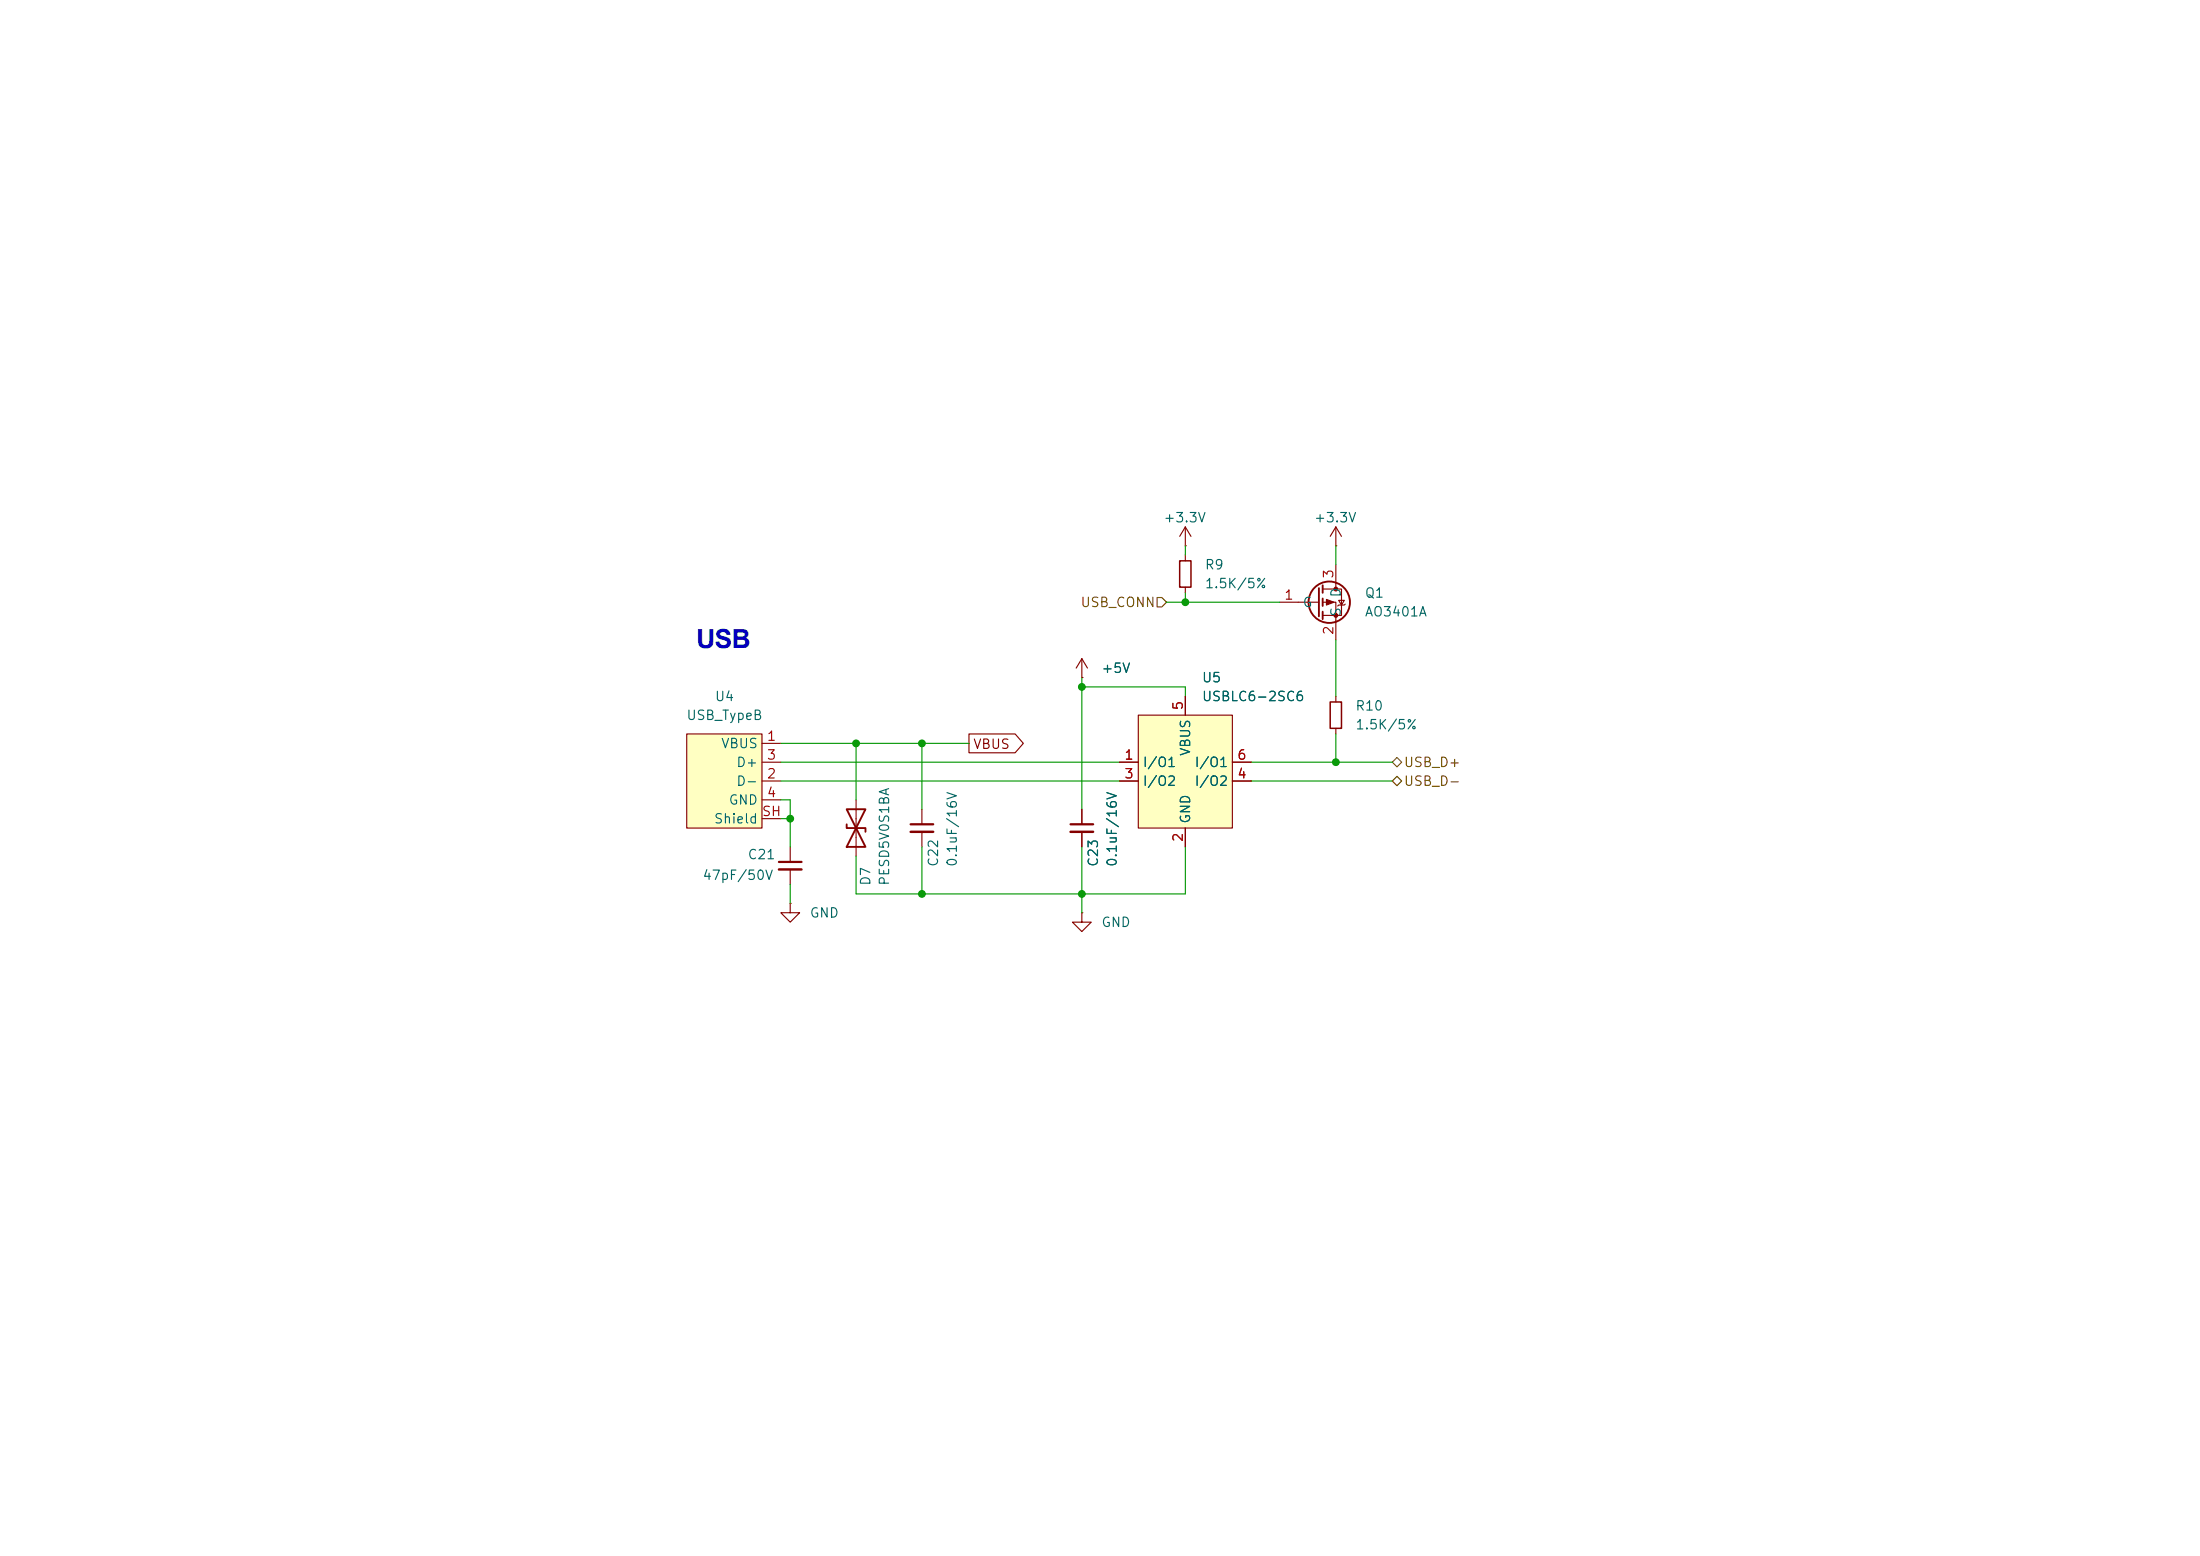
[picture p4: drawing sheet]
<svg xmlns="http://www.w3.org/2000/svg" width="297mm" height="210mm" viewBox="0 0 297 210" stroke-linecap="round" stroke-linejoin="round" font-family="sans-serif">
<path d="M105.2 116.3h3M122.9 111.3h3.1M144.5 111.3h3.1" fill="none" stroke="#840000" stroke-width=".3"/>
<path d="M105.2 117.3h3M122.9 112.3h3.1M144.5 112.3h3.1" fill="none" stroke="#840000" stroke-width=".33"/>
<g fill="none" stroke="#840000" stroke-width=".15">
<path d="M160 74.9v.8M160 79.2v.8M146 91.4h.1M146 88.9v2.5M146 88.9l-.7 1.3M146 88.9l.8 1.3M106.7 114.3v2M106.7 117.3v2.1M115.6 108v7.6M124.5 109.2v2.1M124.5 112.3v2M146 109.2v2.1"/>
<path d="M146 112.3v2M106.7 121.9v1.3h1.2l-1.2 1.3-1.3-1.3h1.3M106.7 121.9h.1M146 123.2v1.3h1.3l-1.3 1.2-1.2-1.2h1.2M146 123.2h.1"/>
</g>
<path d="M114.3 109.2h2.5l-2.5 5.1h2.5zM114.3 111.3v.5h2.5v.5" fill="none" stroke="#840000" stroke-width=".25"/>
<path d="M159.3 75.7h1.5v3.5h-1.5z" fill="none" stroke="#840000" stroke-width=".2"/>
<path d="M92.7 99.1h10.2v12.7h-10.2z" fill="#ffffc2"/>
<g fill="none" stroke="#840000" stroke-width=".15">
<path d="M160 73.7h.1M160 71.1l-.7 1.3M160 71.1l.8 1.3M160 71.1v2.6M180.3 73.7h.1M180.3 71.1l-.7 1.3M180.3 71.1l.8 1.3M180.3 71.1v2.6M92.7 99.1h10.2v12.7h-10.2zM102.9 100.3h2.5M102.9 105.4h2.5M102.9 102.9h2.5"/>
<path d="M102.9 108h2.5M102.9 110.5h2.5"/>
</g>
<path d="M153.7 96.5h12.7v15.3h-12.7z" fill="#ffffc2"/>
<g fill="none" stroke="#840000" stroke-width=".15">
<path d="M178.6 79.5h2.5v3.6h-2.5M180.3 76.2v3.3M130.8 99.1h6.2l1.2 1.2-1.2 1.3h-6.2zM146 91.4h.1M153.7 96.5h12.7v15.3h-12.7zM160 94v2.5M172.7 81.3h5.4M178.6 81.3h1.7v5.1M180.3 94v.7M180.3 98.3v.8M180.7 81h.8l-.4 .7zM181.6 81.5l-.1 .2h-.8l-.1 .1"/>
<path d="M146 109.2v2.1M146 112.3v2M151.1 102.9h2.6M151.1 105.4h2.6M160 111.8v2.5M166.4 102.9h2.5M166.4 105.4h2.5"/>
</g>
<g fill="none" stroke="#840000" stroke-width=".25">
<path d="M178.1 79.4v3.8M178.6 79v1M178.6 80.8v1M178.6 82.6v1"/>
<circle cx="179.5" cy="81.3" r="2.79"/>
</g>
<g fill="#840000" stroke="#840000" stroke-width=".15">
<path d="M179.1 80.9l1 .4-1 .4z"/>
<circle cx="180.3" cy="79.5" r=".25"/>
<circle cx="180.3" cy="83.1" r=".25"/>
</g>
<path d="M179.6 94.7h1.5v3.6h-1.5z" fill="none" stroke="#840000" stroke-width=".2"/>
<path d="M156.2 80.6h.6l.7 .7-.7 .6h-.6zM188 102.9l.6-.7 .6 .7-.6 .6zM188 105.4l.6-.6 .6 .6-.6 .6z" fill="none" stroke="#725600" stroke-width=".15"/>
<g fill="none" stroke="#009600" stroke-width=".15">
<path d="M160 73.7v1.2M180.3 73.7v2.5M146 92.7h14v1.3M146 91.4v17.8M157.5 81.3h15.2M160 80v1.3M180.3 86.4v7.6M180.3 99.1v3.8M105.4 100.3h25.4M105.4 102.9h45.7M105.4 105.4h45.7M105.4 108h1.3v6.3"/>
<path d="M105.4 110.5h1.3M106.7 119.4v2.5M115.6 100.3v7.7M124.5 100.3v8.9M124.5 114.3v6.4M146 114.3v8.9M160 114.3v6.4h-44.4v-5.1M168.9 102.9h19.1M168.9 105.4h19.1"/>
</g>
<g fill="#009600" stroke="#009600" stroke-width=".14">
<circle cx="115.6" cy="100.3" r=".46"/>
<circle cx="106.7" cy="110.5" r=".46"/>
<circle cx="124.5" cy="120.7" r=".46"/>
<circle cx="124.5" cy="100.3" r=".46"/>
<circle cx="146" cy="120.7" r=".46"/>
<circle cx="160" cy="81.3" r=".46"/>
<circle cx="146" cy="92.7" r=".46"/>
<circle cx="180.3" cy="102.9" r=".46"/>
</g>
<text font-size="3.5" fill="#0000c2" x="94" y="87.4">USB</text>
<g font-size="1.3" fill="#006464">
<text x="157" y="70.8">+3.3V</text>
<text x="177.3" y="70.8">+3.3V</text>
<text x="162.6" y="77.2">R9</text>
<text x="162.6" y="79.7">1.5K/5%</text>
<text x="175.8" y="82.3">G</text>
<text x="181.3" y="83.3" transform="rotate(-90 181.3 83.3)">S</text>
<text x="181.3" y="80.7" transform="rotate(-90 181.3 80.7)">D</text>
<text x="184.2" y="83.5">AO3401A</text>
<text x="184.2" y="81">Q1</text>
<text x="96.4" y="95">U4</text>
<text x="148.6" y="91.1">+5V</text>
<text x="162.2" y="95">USBLC6-2SC6</text>
<text x="162.2" y="92.4">U5</text>
<text x="92.6" y="97.5">USB_TypeB</text>
<text x="97.3" y="101.3">VBUS</text>
<text x="182.9" y="96.2">R10</text>
<text x="182.9" y="98.8">1.5K/5%</text>
<text x="99.3" y="106.4">D-</text>
<text x="99.3" y="103.8">D+</text>
<text x="154.2" y="103.8">I/O1</text>
<text x="154.2" y="106.4">I/O2</text>
<text x="161" y="102.1" transform="rotate(-90 161 102.1)">VBUS</text>
<text x="161.2" y="106.4">I/O2</text>
<text x="161.2" y="103.8">I/O1</text>
<text x="96.3" y="111.5">Shield</text>
<text x="98.3" y="108.9">GND</text>
<text x="161" y="111.3" transform="rotate(-90 161 111.3)">GND</text>
<text x="94.8" y="119.1">47pF/50V</text>
<text x="100.8" y="116.3">C21</text>
<text x="117.8" y="119.6" transform="rotate(-90 117.8 119.6)">D7</text>
<text x="120.4" y="119.6" transform="rotate(-90 120.4 119.6)">PESD5V0S1BA</text>
<text x="127" y="117.1" transform="rotate(-90 127 117.1)">C22</text>
<text x="129.5" y="117.1" transform="rotate(-90 129.5 117.1)">0.1uF/16V</text>
<text x="148.5" y="117.1" transform="rotate(-90 148.5 117.1)">C23</text>
<text x="151.1" y="117.1" transform="rotate(-90 151.1 117.1)">0.1uF/16V</text>
<text x="109.2" y="124.2">GND</text>
<text x="148.6" y="125.4">GND</text>
</g>
<g font-size="1.3" fill="#725600">
<text x="145.8" y="82.3">USB_CONN</text>
<text x="189.4" y="103.8">USB_D+</text>
<text x="189.4" y="106.4">USB_D-</text>
</g>
<g font-size="1.3" fill="#a90000">
<text x="173.3" y="81.3">1</text>
<text x="180.3" y="78.2" transform="rotate(-90 180.3 78.2)">3</text>
<text x="180.3" y="85.8" transform="rotate(-90 180.3 85.8)">2</text>
<text x="160" y="96" transform="rotate(-90 160 96)">5</text>
<text x="103.4" y="100.3">1</text>
<text x="103.4" y="105.4">2</text>
<text x="103.4" y="102.8">3</text>
<text x="103.4" y="107.9">4</text>
<text x="151.7" y="102.8">1</text>
<text x="151.7" y="105.4">3</text>
<text x="166.9" y="105.4">4</text>
<text x="166.9" y="102.8">6</text>
<text x="102.8" y="110.5">SH</text>
<text x="160" y="113.7" transform="rotate(-90 160 113.7)">2</text>
</g>
<text font-size="1.3" fill="#840000" x="131.3" y="101.4">VBUS</text>
</svg>
